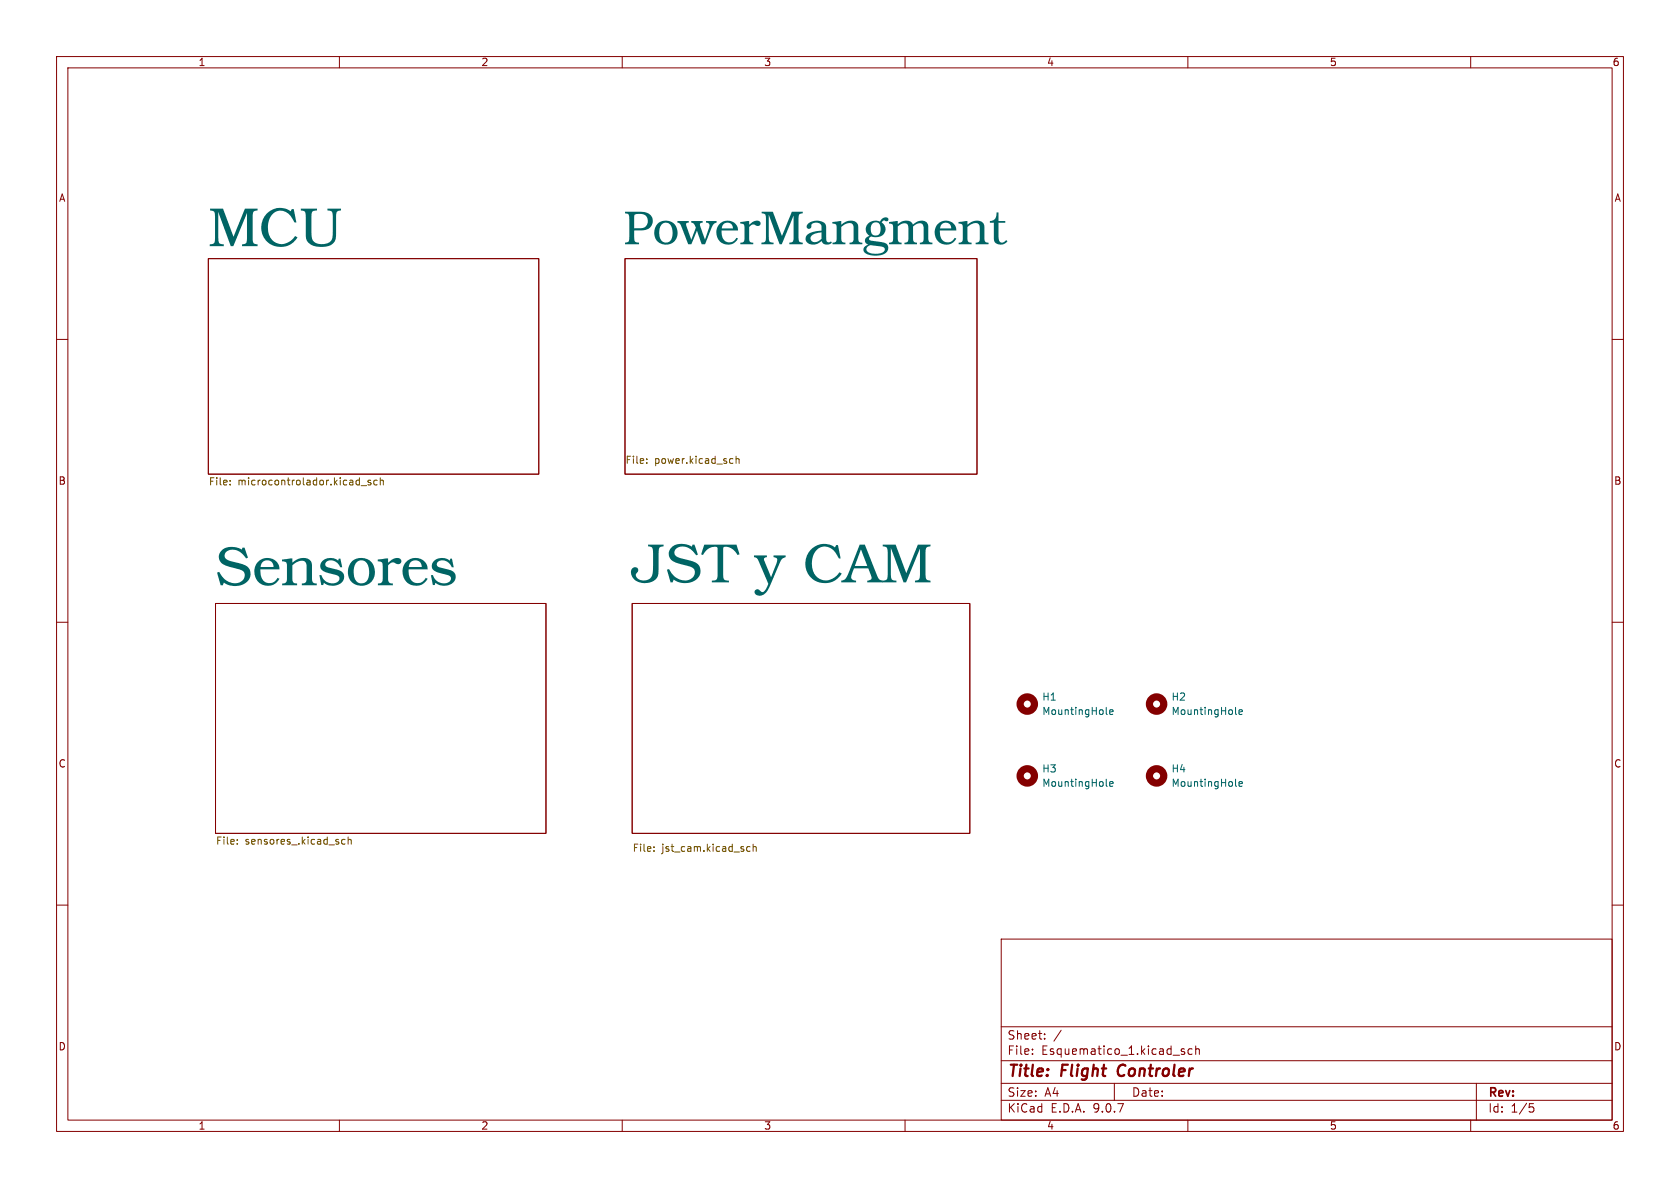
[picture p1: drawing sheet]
<svg xmlns="http://www.w3.org/2000/svg" width="297mm" height="210mm" viewBox="0 0 297 210" stroke-linecap="round" stroke-linejoin="round" font-family="sans-serif">
<g fill="none" stroke="#840000" stroke-width=".18">
<path d="M10 10h277v190h-277zM12 12h273v186h-273zM60 10v2M110 10v2M160 10v2M210 10v2M260 10v2M36.8 45.7h58.4v38.1h-58.4zM110.5 45.7h62.2v38.1h-62.2zM10 60h2M285 60h2M10 110h2"/>
<path d="M38.1 106.7h58.4v40.6h-58.4zM111.8 106.7h59.6v40.6h-59.6zM285 110h2M10 160h2M177 166h108v32h-108zM285 160h2M60 198v2M110 198v2M160 198v2M177 194.5h108M177 191.5h108M177 187.5h108"/>
<path d="M177 181.5h108M182.5 186.3v.1M182.5 185.5v.1M184.7 183.6v.1M184.7 182.8v.1M187.6 182.1l-1.3 2M197 191.5v3M208.9 185.8l.5 .2 .1 .2-.3 .2-.4-.1M208.9 185.5h.5M210 198v2M210.7 185.5l-.4-.1-.3 .3v.4l.2 .2h.5M211.4 185.5l.2-.1 .4 .1v.9"/>
<path d="M211.4 184.9v1.5M260 198v2M261 191.5v6.5M270.4 195.1h.7M270.5 195.7h.4l.3 .3-.2 .5-.5 .1"/>
</g>
<path d="M197.9 188.5a1.27 1.27 0 0 0 0 1.6" fill="none" stroke="#840000" stroke-width=".4"/>
<g fill="none" stroke="#725600" stroke-width=".18">
<path d="M40.7 85.6v.1M40.7 84.9v.2M63.8 85.8h1M65.5 84.9h-.3l-.1 .2v.1l.4 .2v.3h-.4M66.7 84.9h-.4l-.2 .2 .1 .6h.5M67.2 85l.2-.1h.3l.1 .8M67.2 84.5v1.2M114.3 81.8v.1M114.3 81.1v.2M129.2 81.1h.4M129.6 81.9h-.4M130.1 81.2l.2-.1h.3l.1 .8"/>
<path d="M130.1 80.6v1.3M41.9 149.1v.1M41.9 148.4v.2M61 148.4h-.4l-.2 .2 .1 .6h.5M61.5 148.5l.2-.1h.3l.1 .8M61.5 148v1.2M115.6 150.4v.1M115.6 149.7v.1M132.6 149.7h-.4l-.2 .2 .1 .5h.5M133.1 149.8l.2-.1h.3l.1 .8M133.1 149.2v1.3"/>
</g>
<g fill="none" stroke="#840000" stroke-width="1.3">
<circle cx="181.6" cy="124.5" r="1.27"/>
<circle cx="181.6" cy="137.2" r="1.27"/>
<circle cx="204.5" cy="124.5" r="1.27"/>
<circle cx="204.5" cy="137.2" r="1.27"/>
</g>
<path d="M195.6 138.8l.2 .2M195.6 126.1l.2 .2M196.2 138.6l.6-.1-.1-.3h-.3l-.2 .1v.6h.5M196.2 125.9l.6-.1-.1-.3h-.3l-.2 .1v.6h.5M218.4 138.8l.2 .2M218.4 126.1l.2 .2M219 138.6l.6-.1v-.3h-.4l-.2 .1 .1 .6h.5M219 125.9l.6-.1v-.3h-.4l-.2 .1 .1 .6h.5" fill="none" stroke="#006464" stroke-width=".18"/>
<g font-size="9.7" fill="#006464">
<text x="36.8" y="45.5">MCU</text>
<text x="38.1" y="104.6">Sensores</text>
<text x="111.8" y="104.1">JST y CAM</text>
</g>
<text font-size="8.4" fill="#006464" x="110.2" y="44.2">PowerMangment</text>
<g font-size="2.8" fill="#840000">
<text x="178" y="190.9">Title:</text>
<text x="187.7" y="190.9">Flight</text>
<text x="198.5" y="190.9">Controler</text>
</g>
<g font-size="2.1" fill="#840000">
<text x="178" y="184">Sheet:</text>
<text x="178" y="186.7">File:</text>
<text x="184.1" y="186.7">Esquematico_1.kicad_sch</text>
<text x="178" y="196.9">KiCad</text>
<text x="178" y="194.1">Size:</text>
<text x="184.7" y="194.1">A4</text>
<text x="185.7" y="196.9">E.D.A.</text>
<text x="193.3" y="196.9">9.0.7</text>
<text x="200" y="194.1">Date:</text>
<text x="263" y="194.3">Rev:</text>
<text x="263" y="196.9">Id:</text>
<text x="267.1" y="196.9">1/5</text>
</g>
<g font-size="1.8" fill="#840000">
<text x="35" y="11.9">1</text>
<text x="85" y="11.9">2</text>
<text x="135" y="11.9">3</text>
<text x="185" y="11.9">4</text>
<text x="235" y="11.9">5</text>
<text x="285" y="11.9">6</text>
<text x="10.3" y="35.9">A</text>
<text x="285.3" y="35.9">A</text>
<text x="10.3" y="85.9">B</text>
<text x="285.3" y="85.9">B</text>
<text x="10.3" y="135.9">C</text>
<text x="285.3" y="135.9">C</text>
<text x="10.3" y="185.9">D</text>
<text x="285.3" y="185.9">D</text>
<text x="35" y="199.9">1</text>
<text x="85" y="199.9">2</text>
<text x="135" y="199.9">3</text>
<text x="185" y="199.9">4</text>
<text x="235" y="199.9">5</text>
<text x="285" y="199.9">6</text>
</g>
<g font-size="1.8" fill="#725600">
<text x="110.5" y="82.3">File:</text>
<text x="115.7" y="82.3">power.kicad_sch</text>
<text x="36.8" y="86.1">File:</text>
<text x="42.1" y="86.1">microcontrolador.kicad_sch</text>
<text x="38.1" y="149.6">File:</text>
<text x="43.3" y="149.6">sensores_.kicad_sch</text>
<text x="111.8" y="150.9">File:</text>
<text x="117" y="150.9">jst_cam.kicad_sch</text>
</g>
<g font-size="1.8" fill="#006464">
<text x="184.2" y="124.1">H1</text>
<text x="207" y="124.1">H2</text>
<text x="184.2" y="126.6">MountingHole</text>
<text x="207" y="126.6">MountingHole</text>
<text x="184.2" y="136.8">H3</text>
<text x="207" y="136.8">H4</text>
<text x="184.2" y="139.3">MountingHole</text>
<text x="207" y="139.3">MountingHole</text>
</g>
</svg>
